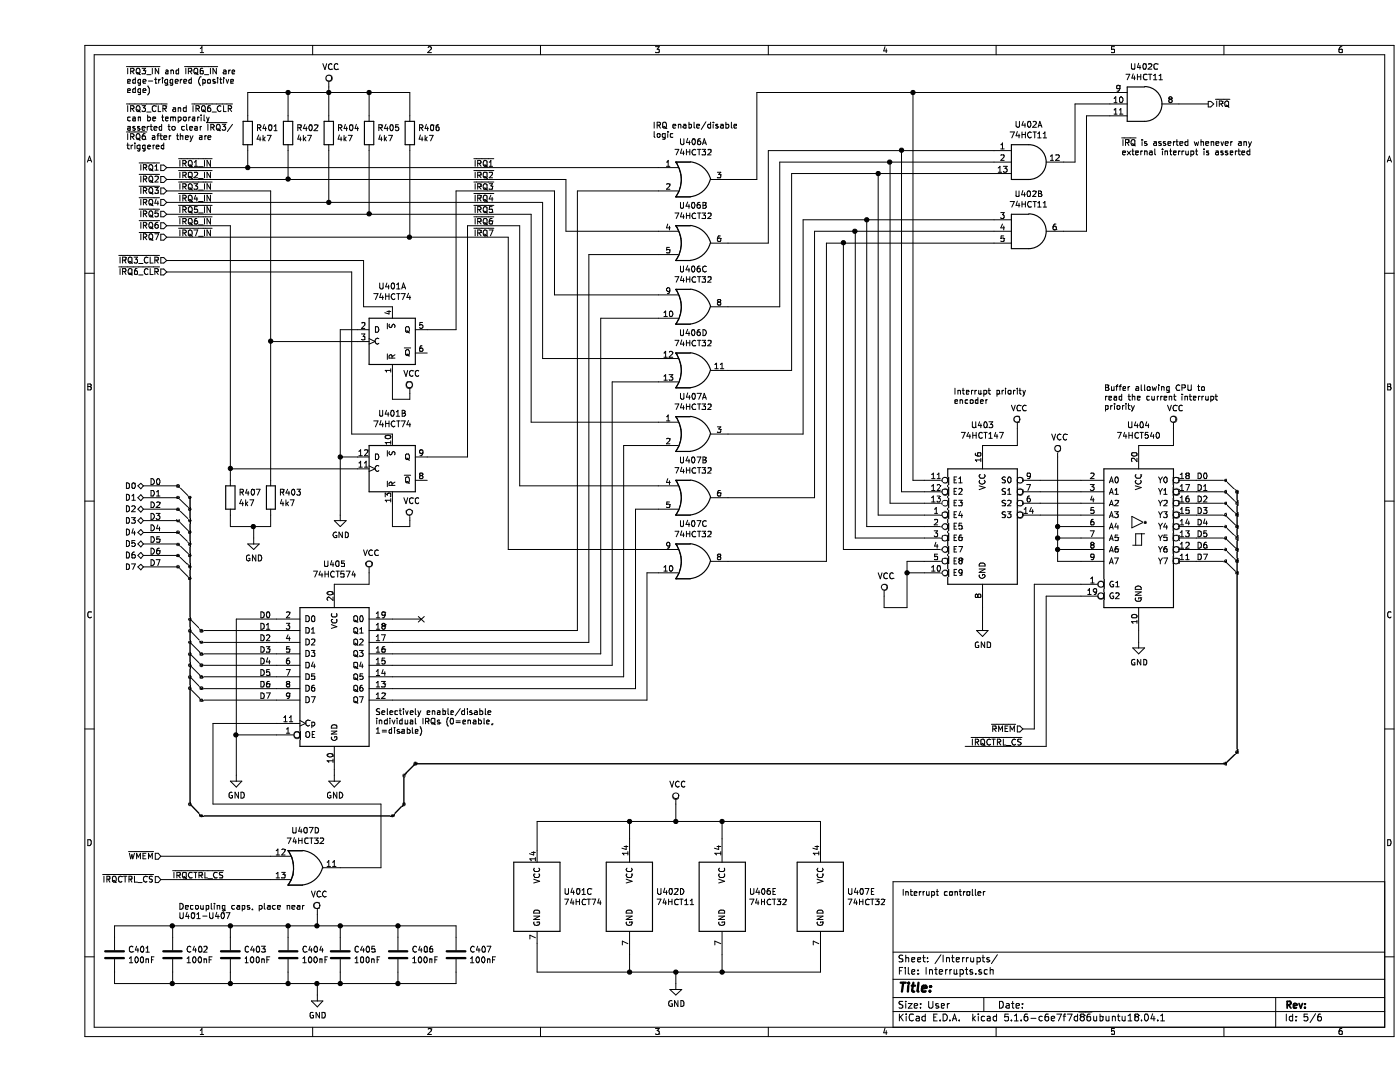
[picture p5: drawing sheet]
EESchema Schematic File Version 4
EELAYER 30 0
EELAYER END
$Descr User 12100 9350
encoding utf-8
Sheet 5 6
Title ""
Date ""
Rev ""
Comp ""
Comment1 ""
Comment2 ""
Comment3 ""
Comment4 ""
$EndDescr
$Comp
L 74xx:74LS147 U403
U 1 1
P 8150 4550
F 0 "U403" H 8150 5428 50  0000 C CNN
F 1 "74HCT147" H 8150 5337 50  0000 C CNN
F 2 "" H 8150 4550 50  0001 C CNN
F 3 "" H 8150 4550 50  0001 C CNN
	1    8150 4550
	1    0    0    -1  
$EndComp
$Comp
L 74xx:74LS74 U401
U 1 1
P 3050 2950
F 0 "U401" H 3050 3428 50  0000 C CNN
F 1 "74HCT74" H 3050 3337 50  0000 C CNN
F 2 "" H 3050 2950 50  0001 C CNN
F 3 "" H 3050 2950 50  0001 C CNN
	1    3050 2950
	1    0    0    -1  
$EndComp
$Comp
L 74xx:74LS74 U401
U 2 1
P 3050 4050
F 0 "U401" H 3050 4528 50  0000 C CNN
F 1 "74HCT74" H 3050 4437 50  0000 C CNN
F 2 "" H 3050 4050 50  0001 C CNN
F 3 "" H 3050 4050 50  0001 C CNN
	2    3050 4050
	1    0    0    -1  
$EndComp
$Comp
L 74xx:74LS74 U401
U 3 1
P 4300 7750
F 0 "U401" H 4530 7796 50  0000 L CNN
F 1 "74HCT74" H 4530 7705 50  0000 L CNN
F 2 "" H 4300 7750 50  0001 C CNN
F 3 "" H 4300 7750 50  0001 C CNN
	3    4300 7750
	1    0    0    -1  
$EndComp
$Comp
L 74xx:74LS11 U402
U 1 1
P 8550 1400
F 0 "U402" H 8550 1725 50  0000 C CNN
F 1 "74HCT11" H 8550 1634 50  0000 C CNN
F 2 "" H 8550 1400 50  0001 C CNN
F 3 "" H 8550 1400 50  0001 C CNN
	1    8550 1400
	1    0    0    -1  
$EndComp
$Comp
L 74xx:74LS11 U402
U 2 1
P 8550 2000
F 0 "U402" H 8550 2325 50  0000 C CNN
F 1 "74HCT11" H 8550 2234 50  0000 C CNN
F 2 "" H 8550 2000 50  0001 C CNN
F 3 "" H 8550 2000 50  0001 C CNN
	2    8550 2000
	1    0    0    -1  
$EndComp
$Comp
L 74xx:74LS11 U402
U 3 1
P 9550 900
F 0 "U402" H 9550 1225 50  0000 C CNN
F 1 "74HCT11" H 9550 1134 50  0000 C CNN
F 2 "" H 9550 900 50  0001 C CNN
F 3 "" H 9550 900 50  0001 C CNN
	3    9550 900 
	1    0    0    -1  
$EndComp
$Comp
L 74xx:74LS11 U402
U 4 1
P 5100 7750
F 0 "U402" H 5330 7796 50  0000 L CNN
F 1 "74HCT11" H 5330 7705 50  0000 L CNN
F 2 "" H 5100 7750 50  0001 C CNN
F 3 "" H 5100 7750 50  0001 C CNN
	4    5100 7750
	1    0    0    -1  
$EndComp
Wire Wire Line
	2750 2850 2600 2850
Wire Wire Line
	2600 2850 2600 3950
Wire Wire Line
	2750 3950 2600 3950
Connection ~ 2600 3950
Wire Wire Line
	2600 3950 2600 4450
$Comp
L power:GND #PWR?
U 1 1
P 2600 4450
F 0 "#PWR?" H 2600 4200 50  0001 C CNN
F 1 "GND" H 2605 4277 50  0000 C CNN
F 2 "" H 2600 4450 50  0001 C CNN
F 3 "" H 2600 4450 50  0001 C CNN
	1    2600 4450
	1    0    0    -1  
$EndComp
Wire Wire Line
	3050 3250 3050 3450
Wire Wire Line
	3050 3450 3200 3450
Wire Wire Line
	3200 3450 3200 3400
$Comp
L power:VCC #PWR?
U 1 1
P 3200 3400
F 0 "#PWR?" H 3200 3250 50  0001 C CNN
F 1 "VCC" H 3217 3573 50  0000 C CNN
F 2 "" H 3200 3400 50  0001 C CNN
F 3 "" H 3200 3400 50  0001 C CNN
	1    3200 3400
	1    0    0    -1  
$EndComp
Wire Wire Line
	3050 4350 3050 4550
Wire Wire Line
	3050 4550 3200 4550
Wire Wire Line
	3200 4550 3200 4500
$Comp
L power:VCC #PWR?
U 1 1
P 3200 4500
F 0 "#PWR?" H 3200 4350 50  0001 C CNN
F 1 "VCC" H 3217 4673 50  0000 C CNN
F 2 "" H 3200 4500 50  0001 C CNN
F 3 "" H 3200 4500 50  0001 C CNN
	1    3200 4500
	1    0    0    -1  
$EndComp
Wire Wire Line
	8150 3850 8450 3850
Wire Wire Line
	8450 3850 8450 3700
$Comp
L power:VCC #PWR?
U 1 1
P 8450 3700
F 0 "#PWR?" H 8450 3550 50  0001 C CNN
F 1 "VCC" H 8467 3873 50  0000 C CNN
F 2 "" H 8450 3700 50  0001 C CNN
F 3 "" H 8450 3700 50  0001 C CNN
	1    8450 3700
	1    0    0    -1  
$EndComp
Wire Wire Line
	8150 5250 8150 5400
$Comp
L power:GND #PWR?
U 1 1
P 8150 5400
F 0 "#PWR?" H 8150 5150 50  0001 C CNN
F 1 "GND" H 8155 5227 50  0000 C CNN
F 2 "" H 8150 5400 50  0001 C CNN
F 3 "" H 8150 5400 50  0001 C CNN
	1    8150 5400
	1    0    0    -1  
$EndComp
Wire Wire Line
	3350 2850 3600 2850
Wire Wire Line
	7650 4850 7500 4850
Wire Wire Line
	7500 4850 7500 4950
Wire Wire Line
	7500 5250 7300 5250
Wire Wire Line
	7300 5250 7300 5150
$Comp
L power:VCC #PWR?
U 1 1
P 7300 5150
F 0 "#PWR?" H 7300 5000 50  0001 C CNN
F 1 "VCC" H 7317 5323 50  0000 C CNN
F 2 "" H 7300 5150 50  0001 C CNN
F 3 "" H 7300 5150 50  0001 C CNN
	1    7300 5150
	1    0    0    -1  
$EndComp
Wire Wire Line
	7650 4950 7500 4950
Connection ~ 7500 4950
Wire Wire Line
	7500 4950 7500 5250
Wire Wire Line
	8850 2000 9050 2000
Wire Wire Line
	9050 2000 9050 1000
Wire Wire Line
	9050 1000 9250 1000
Text HLabel 1100 1450 0    50   Input ~ 0
~IRQ1
Text HLabel 1100 1550 0    50   Input ~ 0
~IRQ2
Text HLabel 1100 1750 0    50   Input ~ 0
~IRQ4
Text HLabel 1100 1850 0    50   Input ~ 0
~IRQ5
Text HLabel 1100 2050 0    50   Input ~ 0
~IRQ7
Text Notes 750  1300 0    50   ~ 0
~IRQ3_IN~ and ~IRQ6_IN~ are\nedge-triggered (positive\nedge)\n\n~IRQ3_CLR~ and ~IRQ6_CLR~\ncan be temporarily\nasserted to clear ~IRQ3~/\n~IRQ6~ after they are\ntriggered
Text HLabel 1100 1650 0    50   Input ~ 0
~IRQ3
Text HLabel 1100 1950 0    50   Input ~ 0
~IRQ6
$Comp
L device:R R401
U 1 1
P 1800 1150
F 0 "R401" H 1870 1196 50  0000 L CNN
F 1 "4k7" H 1870 1105 50  0000 L CNN
F 2 "" V 1730 1150 50  0001 C CNN
F 3 "" H 1800 1150 50  0001 C CNN
	1    1800 1150
	1    0    0    -1  
$EndComp
$Comp
L device:R R402
U 1 1
P 2150 1150
F 0 "R402" H 2220 1196 50  0000 L CNN
F 1 "4k7" H 2220 1105 50  0000 L CNN
F 2 "" V 2080 1150 50  0001 C CNN
F 3 "" H 2150 1150 50  0001 C CNN
	1    2150 1150
	1    0    0    -1  
$EndComp
$Comp
L device:R R404
U 1 1
P 2500 1150
F 0 "R404" H 2570 1196 50  0000 L CNN
F 1 "4k7" H 2570 1105 50  0000 L CNN
F 2 "" V 2430 1150 50  0001 C CNN
F 3 "" H 2500 1150 50  0001 C CNN
	1    2500 1150
	1    0    0    -1  
$EndComp
$Comp
L device:R R405
U 1 1
P 2850 1150
F 0 "R405" H 2920 1196 50  0000 L CNN
F 1 "4k7" H 2920 1105 50  0000 L CNN
F 2 "" V 2780 1150 50  0001 C CNN
F 3 "" H 2850 1150 50  0001 C CNN
	1    2850 1150
	1    0    0    -1  
$EndComp
$Comp
L device:R R406
U 1 1
P 3200 1150
F 0 "R406" H 3270 1196 50  0000 L CNN
F 1 "4k7" H 3270 1105 50  0000 L CNN
F 2 "" V 3130 1150 50  0001 C CNN
F 3 "" H 3200 1150 50  0001 C CNN
	1    3200 1150
	1    0    0    -1  
$EndComp
Wire Wire Line
	1800 1000 1800 800 
Wire Wire Line
	1800 800  2150 800 
Wire Wire Line
	3200 1000 3200 800 
Wire Wire Line
	3200 800  2850 800 
Wire Wire Line
	2150 1000 2150 800 
Wire Wire Line
	2850 1000 2850 800 
Wire Wire Line
	1800 1300 1800 1450
Wire Wire Line
	2150 1300 2150 1550
Wire Wire Line
	2500 1300 2500 1750
Wire Wire Line
	2850 1300 2850 1850
Wire Wire Line
	3200 1300 3200 2050
Wire Wire Line
	7650 4150 7550 4150
Wire Wire Line
	9850 900  10100 900 
Text HLabel 10100 900  2    50   Output ~ 0
~IRQ
$Comp
L 74xx:74LS540 U404
U 1 1
P 9500 4650
F 0 "U404" H 9500 5628 50  0000 C CNN
F 1 "74HCT540" H 9500 5537 50  0000 C CNN
F 2 "" H 9500 4650 50  0001 C CNN
F 3 "" H 9500 4650 50  0001 C CNN
	1    9500 4650
	1    0    0    -1  
$EndComp
Text HLabel 8500 6300 0    50   Input ~ 0
~RMEM
Text HLabel 1050 7600 0    50   Input ~ 0
~IRQCTRL_CS
Wire Wire Line
	3050 2650 2800 2650
Text HLabel 1100 2250 0    50   Input ~ 0
~IRQ3_CLR
Text HLabel 1100 2350 0    50   Input ~ 0
~IRQ6_CLR
Text Label 1200 1450 0    50   ~ 0
~IRQ1_IN
Text Label 1200 1550 0    50   ~ 0
~IRQ2_IN
Text Label 1200 1750 0    50   ~ 0
~IRQ4_IN
Text Label 1200 1850 0    50   ~ 0
~IRQ5_IN
Text Label 1200 1950 0    50   ~ 0
~IRQ6_IN
Text Label 3750 2050 0    50   ~ 0
~IRQ7
Wire Wire Line
	9000 4150 8650 4150
Wire Wire Line
	9000 4250 8650 4250
Wire Wire Line
	9000 4350 8650 4350
Wire Wire Line
	9000 4450 8650 4450
Wire Wire Line
	9000 4550 8800 4550
Wire Wire Line
	9000 4650 8800 4650
Wire Wire Line
	9000 4750 8800 4750
Wire Wire Line
	9000 4850 8800 4850
Wire Wire Line
	9500 5450 9500 5550
$Comp
L power:GND #PWR?
U 1 1
P 9500 5550
F 0 "#PWR?" H 9500 5300 50  0001 C CNN
F 1 "GND" H 9505 5377 50  0000 C CNN
F 2 "" H 9500 5550 50  0001 C CNN
F 3 "" H 9500 5550 50  0001 C CNN
	1    9500 5550
	1    0    0    -1  
$EndComp
$Comp
L device:R R407
U 1 1
P 1650 4300
F 0 "R407" H 1720 4346 50  0000 L CNN
F 1 "4k7" H 1720 4255 50  0000 L CNN
F 2 "" V 1580 4300 50  0001 C CNN
F 3 "" H 1650 4300 50  0001 C CNN
	1    1650 4300
	1    0    0    -1  
$EndComp
$Comp
L device:R R403
U 1 1
P 2000 4300
F 0 "R403" H 2070 4346 50  0000 L CNN
F 1 "4k7" H 2070 4255 50  0000 L CNN
F 2 "" V 1930 4300 50  0001 C CNN
F 3 "" H 2000 4300 50  0001 C CNN
	1    2000 4300
	1    0    0    -1  
$EndComp
Wire Wire Line
	1850 4550 1850 4650
$Comp
L power:GND #PWR?
U 1 1
P 1850 4650
F 0 "#PWR?" H 1850 4400 50  0001 C CNN
F 1 "GND" H 1855 4477 50  0000 C CNN
F 2 "" H 1850 4650 50  0001 C CNN
F 3 "" H 1850 4650 50  0001 C CNN
	1    1850 4650
	1    0    0    -1  
$EndComp
Wire Wire Line
	1850 4550 1650 4550
Wire Wire Line
	1650 4550 1650 4450
Wire Wire Line
	2000 4450 2000 4550
Wire Wire Line
	2000 4550 1850 4550
Connection ~ 1850 4550
Wire Wire Line
	1650 4150 1650 4050
Wire Wire Line
	10000 4150 10250 4150
Wire Wire Line
	10000 4250 10250 4250
Wire Wire Line
	10000 4350 10250 4350
Wire Wire Line
	10000 4450 10250 4450
Wire Wire Line
	10000 4550 10250 4550
Wire Wire Line
	10000 4650 10250 4650
Wire Wire Line
	10000 4750 10250 4750
Wire Wire Line
	10000 4850 10250 4850
Text HLabel 900  4200 0    50   BiDi ~ 0
D0
Text HLabel 900  4300 0    50   BiDi ~ 0
D1
Text HLabel 900  4400 0    50   BiDi ~ 0
D2
Text HLabel 900  4500 0    50   BiDi ~ 0
D3
Text HLabel 900  4600 0    50   BiDi ~ 0
D4
Text HLabel 900  4700 0    50   BiDi ~ 0
D5
Text HLabel 900  4800 0    50   BiDi ~ 0
D6
Text HLabel 900  4900 0    50   BiDi ~ 0
D7
Wire Wire Line
	4300 7350 4300 7100
Wire Wire Line
	5500 7100 5500 6950
$Comp
L power:VCC #PWR?
U 1 1
P 5500 6950
F 0 "#PWR?" H 5500 6800 50  0001 C CNN
F 1 "VCC" H 5517 7123 50  0000 C CNN
F 2 "" H 5500 6950 50  0001 C CNN
F 3 "" H 5500 6950 50  0001 C CNN
	1    5500 6950
	1    0    0    -1  
$EndComp
Wire Wire Line
	4300 8150 4300 8400
Wire Wire Line
	5500 8400 5500 8500
$Comp
L power:GND #PWR?
U 1 1
P 5500 8500
F 0 "#PWR?" H 5500 8250 50  0001 C CNN
F 1 "GND" H 5505 8327 50  0000 C CNN
F 2 "" H 5500 8500 50  0001 C CNN
F 3 "" H 5500 8500 50  0001 C CNN
	1    5500 8500
	1    0    0    -1  
$EndComp
Wire Wire Line
	5100 7250 5100 7100
Wire Wire Line
	5100 8250 5100 8400
$Comp
L device:C C401
U 1 1
P 650 8250
F 0 "C401" H 765 8296 50  0000 L CNN
F 1 "100nF" H 765 8205 50  0000 L CNN
F 2 "" H 688 8100 50  0001 C CNN
F 3 "" H 650 8250 50  0001 C CNN
	1    650  8250
	1    0    0    -1  
$EndComp
$Comp
L device:C C402
U 1 1
P 1150 8250
F 0 "C402" H 1265 8296 50  0000 L CNN
F 1 "100nF" H 1265 8205 50  0000 L CNN
F 2 "" H 1188 8100 50  0001 C CNN
F 3 "" H 1150 8250 50  0001 C CNN
	1    1150 8250
	1    0    0    -1  
$EndComp
$Comp
L device:C C403
U 1 1
P 1650 8250
F 0 "C403" H 1765 8296 50  0000 L CNN
F 1 "100nF" H 1765 8205 50  0000 L CNN
F 2 "" H 1688 8100 50  0001 C CNN
F 3 "" H 1650 8250 50  0001 C CNN
	1    1650 8250
	1    0    0    -1  
$EndComp
$Comp
L device:C C404
U 1 1
P 2150 8250
F 0 "C404" H 2265 8296 50  0000 L CNN
F 1 "100nF" H 2265 8205 50  0000 L CNN
F 2 "" H 2188 8100 50  0001 C CNN
F 3 "" H 2150 8250 50  0001 C CNN
	1    2150 8250
	1    0    0    -1  
$EndComp
Wire Wire Line
	2400 8000 2400 7900
Wire Wire Line
	650  8000 650  8100
$Comp
L power:VCC #PWR?
U 1 1
P 2400 7900
F 0 "#PWR?" H 2400 7750 50  0001 C CNN
F 1 "VCC" H 2417 8073 50  0000 C CNN
F 2 "" H 2400 7900 50  0001 C CNN
F 3 "" H 2400 7900 50  0001 C CNN
	1    2400 7900
	1    0    0    -1  
$EndComp
Wire Wire Line
	1650 8100 1650 8000
Wire Wire Line
	2150 8100 2150 8000
Wire Wire Line
	2150 8000 1650 8000
Connection ~ 1650 8000
Wire Wire Line
	1150 8100 1150 8000
Connection ~ 1150 8000
Wire Wire Line
	1150 8000 650  8000
Wire Wire Line
	650  8400 650  8500
Wire Wire Line
	650  8500 1150 8500
Wire Wire Line
	2400 8500 2400 8600
$Comp
L power:GND #PWR?
U 1 1
P 2400 8600
F 0 "#PWR?" H 2400 8350 50  0001 C CNN
F 1 "GND" H 2405 8427 50  0000 C CNN
F 2 "" H 2400 8600 50  0001 C CNN
F 3 "" H 2400 8600 50  0001 C CNN
	1    2400 8600
	1    0    0    -1  
$EndComp
Wire Wire Line
	2150 8400 2150 8500
Wire Wire Line
	2150 8500 1650 8500
Wire Wire Line
	1150 8400 1150 8500
Connection ~ 1150 8500
Wire Wire Line
	1650 8400 1650 8500
Connection ~ 1650 8500
Text Notes 1200 7950 0    50   ~ 0
Decoupling caps, place near\nU401-U407
$Comp
L power:VCC #PWR?
U 1 1
P 2500 750
F 0 "#PWR?" H 2500 600 50  0001 C CNN
F 1 "VCC" H 2517 923 50  0000 C CNN
F 2 "" H 2500 750 50  0001 C CNN
F 3 "" H 2500 750 50  0001 C CNN
	1    2500 750 
	1    0    0    -1  
$EndComp
Wire Wire Line
	2500 1000 2500 800 
Wire Wire Line
	2150 800  2500 800 
Connection ~ 2150 800 
Connection ~ 2500 800 
Wire Wire Line
	2500 800  2500 750 
Wire Wire Line
	2850 800  2500 800 
Connection ~ 2850 800 
Text Notes 7450 7750 0    50   ~ 0
Interrupt controller
Text Label 3750 1450 0    50   ~ 0
~IRQ1
Text Label 3750 1550 0    50   ~ 0
~IRQ2
Text Label 3750 1650 0    50   ~ 0
~IRQ3
Text Label 3750 1750 0    50   ~ 0
~IRQ4
Text Label 3750 1850 0    50   ~ 0
~IRQ5
Text Label 3750 1950 0    50   ~ 0
~IRQ6
Text Label 1200 2050 0    50   ~ 0
~IRQ7_IN
Text Notes 9350 1350 0    50   ~ 0
~IRQ~ is asserted whenever any\nexternal interrupt is asserted
Text Notes 7900 3500 0    50   ~ 0
Interrupt priority\nencoder
Text Notes 9200 3550 0    50   ~ 0
Buffer allowing CPU to\nread the current interrupt\npriority
Wire Wire Line
	8850 1400 8950 1400
Wire Wire Line
	8950 1400 8950 900 
Wire Wire Line
	8950 900  9250 900 
Wire Wire Line
	1650 4050 2750 4050
Wire Wire Line
	1100 2250 2800 2250
Wire Wire Line
	2800 2250 2800 2650
Wire Wire Line
	2700 3750 2700 2350
Wire Wire Line
	2700 2350 1100 2350
Wire Wire Line
	2700 3750 3050 3750
Wire Wire Line
	2000 2950 2000 1650
Wire Wire Line
	2000 1650 1100 1650
Text Label 1200 1650 0    50   ~ 0
~IRQ3_IN
Wire Wire Line
	1650 4050 1650 1950
Wire Wire Line
	1650 1950 1100 1950
Wire Wire Line
	1100 1450 1800 1450
Connection ~ 1800 1450
Wire Wire Line
	1100 1550 2150 1550
Connection ~ 2150 1550
Wire Wire Line
	1100 1750 2500 1750
Connection ~ 2500 1750
Wire Wire Line
	1100 1850 2850 1850
Connection ~ 2850 1850
Wire Wire Line
	1100 2050 3200 2050
Connection ~ 3200 2050
$Comp
L 74xx:74LS574 U405
U 1 1
P 2550 5850
F 0 "U405" H 2550 6828 50  0000 C CNN
F 1 "74HCT574" H 2550 6737 50  0000 C CNN
F 2 "" H 2550 5850 50  0001 C CNN
F 3 "" H 2550 5850 50  0001 C CNN
	1    2550 5850
	1    0    0    -1  
$EndComp
Wire Wire Line
	900  4200 1200 4200
Wire Wire Line
	900  4300 1200 4300
Wire Wire Line
	900  4400 1200 4400
Wire Wire Line
	900  4500 1200 4500
Wire Wire Line
	900  4600 1200 4600
Wire Wire Line
	900  4700 1200 4700
Wire Wire Line
	900  4800 1200 4800
Wire Wire Line
	900  4900 1200 4900
Text Label 950  4200 0    50   ~ 0
D0
Text Label 950  4300 0    50   ~ 0
D1
Text Label 950  4400 0    50   ~ 0
D2
Text Label 950  4500 0    50   ~ 0
D3
Text Label 950  4600 0    50   ~ 0
D4
Text Label 950  4700 0    50   ~ 0
D5
Text Label 950  4800 0    50   ~ 0
D6
Text Label 950  4900 0    50   ~ 0
D7
Entry Wire Line
	1200 4200 1300 4300
Entry Wire Line
	1200 4300 1300 4400
Entry Wire Line
	1200 4400 1300 4500
Entry Wire Line
	1200 4500 1300 4600
Entry Wire Line
	1200 4600 1300 4700
Entry Wire Line
	1200 4700 1300 4800
Entry Wire Line
	1200 4800 1300 4900
Entry Wire Line
	1200 4900 1300 5000
Wire Wire Line
	2550 5050 2850 5050
Wire Wire Line
	2850 5050 2850 4950
$Comp
L power:VCC #PWR?
U 1 1
P 2850 4950
F 0 "#PWR?" H 2850 4800 50  0001 C CNN
F 1 "VCC" H 2867 5123 50  0000 C CNN
F 2 "" H 2850 4950 50  0001 C CNN
F 3 "" H 2850 4950 50  0001 C CNN
	1    2850 4950
	1    0    0    -1  
$EndComp
Wire Wire Line
	2050 5450 1400 5450
Wire Wire Line
	2050 5550 1400 5550
Wire Wire Line
	2050 5650 1400 5650
Wire Wire Line
	2050 5750 1400 5750
Wire Wire Line
	2050 5850 1400 5850
Wire Wire Line
	2050 5950 1400 5950
Wire Wire Line
	2050 6050 1400 6050
Text Label 1900 5350 0    50   ~ 0
D0
Text Label 1900 5450 0    50   ~ 0
D1
Text Label 1900 5550 0    50   ~ 0
D2
Text Label 1900 5650 0    50   ~ 0
D3
Text Label 1900 5750 0    50   ~ 0
D4
Text Label 1900 5850 0    50   ~ 0
D5
Text Label 1900 5950 0    50   ~ 0
D6
Text Label 1900 6050 0    50   ~ 0
D7
Entry Wire Line
	1300 5350 1400 5450
Entry Wire Line
	1300 5450 1400 5550
Entry Wire Line
	1300 5550 1400 5650
Entry Wire Line
	1300 5650 1400 5750
Entry Wire Line
	1300 5750 1400 5850
Entry Wire Line
	1300 5850 1400 5950
Entry Wire Line
	1300 5950 1400 6050
Wire Wire Line
	2550 6650 2550 6700
$Comp
L power:GND #PWR?
U 1 1
P 2550 6700
F 0 "#PWR?" H 2550 6450 50  0001 C CNN
F 1 "GND" H 2555 6527 50  0000 C CNN
F 2 "" H 2550 6700 50  0001 C CNN
F 3 "" H 2550 6700 50  0001 C CNN
	1    2550 6700
	1    0    0    -1  
$EndComp
Connection ~ 1650 4050
Wire Wire Line
	2000 4150 2000 2950
Connection ~ 2000 2950
Wire Wire Line
	2000 2950 2750 2950
$Comp
L 74xx:74LS32 U406
U 1 1
P 5650 1550
F 0 "U406" H 5650 1875 50  0000 C CNN
F 1 "74HCT32" H 5650 1784 50  0000 C CNN
F 2 "" H 5650 1550 50  0001 C CNN
F 3 "" H 5650 1550 50  0001 C CNN
	1    5650 1550
	1    0    0    -1  
$EndComp
$Comp
L 74xx:74LS32 U406
U 2 1
P 5650 2100
F 0 "U406" H 5650 2425 50  0000 C CNN
F 1 "74HCT32" H 5650 2334 50  0000 C CNN
F 2 "" H 5650 2100 50  0001 C CNN
F 3 "" H 5650 2100 50  0001 C CNN
	2    5650 2100
	1    0    0    -1  
$EndComp
$Comp
L 74xx:74LS32 U406
U 3 1
P 5650 2650
F 0 "U406" H 5650 2975 50  0000 C CNN
F 1 "74HCT32" H 5650 2884 50  0000 C CNN
F 2 "" H 5650 2650 50  0001 C CNN
F 3 "" H 5650 2650 50  0001 C CNN
	3    5650 2650
	1    0    0    -1  
$EndComp
$Comp
L 74xx:74LS32 U406
U 4 1
P 5650 3200
F 0 "U406" H 5650 3525 50  0000 C CNN
F 1 "74HCT32" H 5650 3434 50  0000 C CNN
F 2 "" H 5650 3200 50  0001 C CNN
F 3 "" H 5650 3200 50  0001 C CNN
	4    5650 3200
	1    0    0    -1  
$EndComp
$Comp
L 74xx:74LS32 U406
U 5 1
P 5900 7750
F 0 "U406" H 6130 7796 50  0000 L CNN
F 1 "74HCT32" H 6130 7705 50  0000 L CNN
F 2 "" H 5900 7750 50  0001 C CNN
F 3 "" H 5900 7750 50  0001 C CNN
	5    5900 7750
	1    0    0    -1  
$EndComp
$Comp
L 74xx:74LS32 U407
U 1 1
P 5650 3750
F 0 "U407" H 5650 4075 50  0000 C CNN
F 1 "74HCT32" H 5650 3984 50  0000 C CNN
F 2 "" H 5650 3750 50  0001 C CNN
F 3 "" H 5650 3750 50  0001 C CNN
	1    5650 3750
	1    0    0    -1  
$EndComp
$Comp
L 74xx:74LS32 U407
U 2 1
P 5650 4300
F 0 "U407" H 5650 4625 50  0000 C CNN
F 1 "74HCT32" H 5650 4534 50  0000 C CNN
F 2 "" H 5650 4300 50  0001 C CNN
F 3 "" H 5650 4300 50  0001 C CNN
	2    5650 4300
	1    0    0    -1  
$EndComp
$Comp
L 74xx:74LS32 U407
U 3 1
P 5650 4850
F 0 "U407" H 5650 5175 50  0000 C CNN
F 1 "74HCT32" H 5650 5084 50  0000 C CNN
F 2 "" H 5650 4850 50  0001 C CNN
F 3 "" H 5650 4850 50  0001 C CNN
	3    5650 4850
	1    0    0    -1  
$EndComp
$Comp
L 74xx:74LS32 U407
U 4 1
P 2300 7500
F 0 "U407" H 2300 7825 50  0000 C CNN
F 1 "74HCT32" H 2300 7734 50  0000 C CNN
F 2 "" H 2300 7500 50  0001 C CNN
F 3 "" H 2300 7500 50  0001 C CNN
	4    2300 7500
	1    0    0    -1  
$EndComp
Wire Wire Line
	1800 1450 5350 1450
Wire Wire Line
	5350 2000 4550 2000
Wire Wire Line
	4550 2000 4550 1550
Wire Wire Line
	2150 1550 4550 1550
Wire Wire Line
	3600 2850 3600 1650
Wire Wire Line
	3600 1650 4450 1650
Wire Wire Line
	4450 1650 4450 2550
Wire Wire Line
	4450 2550 5350 2550
Wire Wire Line
	5350 3100 4350 3100
Wire Wire Line
	4350 3100 4350 1750
Wire Wire Line
	2500 1750 4350 1750
Wire Wire Line
	5350 3650 4250 3650
Wire Wire Line
	4250 3650 4250 1850
Wire Wire Line
	2850 1850 4250 1850
Wire Wire Line
	3700 3950 3700 1950
Wire Wire Line
	3700 1950 4150 1950
Wire Wire Line
	4150 1950 4150 4200
Wire Wire Line
	4150 4200 5350 4200
Wire Wire Line
	3350 3950 3700 3950
Wire Wire Line
	5350 4750 4050 4750
Wire Wire Line
	4050 4750 4050 2050
Wire Wire Line
	3200 2050 4050 2050
Wire Wire Line
	3050 6050 5250 6050
Wire Wire Line
	5250 6050 5250 4950
Wire Wire Line
	5250 4950 5350 4950
Wire Wire Line
	3050 5950 5150 5950
Wire Wire Line
	5150 5950 5150 4400
Wire Wire Line
	5150 4400 5350 4400
Wire Wire Line
	3050 5850 5050 5850
Wire Wire Line
	5050 5850 5050 3850
Wire Wire Line
	5050 3850 5350 3850
Wire Wire Line
	3050 5750 4950 5750
Wire Wire Line
	4950 5750 4950 3300
Wire Wire Line
	4950 3300 5350 3300
Wire Wire Line
	3050 5650 4850 5650
Wire Wire Line
	4850 5650 4850 2750
Wire Wire Line
	4850 2750 5350 2750
Wire Wire Line
	3050 5550 4750 5550
Wire Wire Line
	4750 5550 4750 2200
Wire Wire Line
	4750 2200 5350 2200
Wire Wire Line
	3050 5450 4650 5450
Wire Wire Line
	4650 5450 4650 1650
Wire Wire Line
	4650 1650 5350 1650
$Comp
L 74xx:74LS32 U407
U 5 1
P 6750 7750
F 0 "U407" H 6980 7796 50  0000 L CNN
F 1 "74HCT32" H 6980 7705 50  0000 L CNN
F 2 "" H 6750 7750 50  0001 C CNN
F 3 "" H 6750 7750 50  0001 C CNN
	5    6750 7750
	1    0    0    -1  
$EndComp
Wire Wire Line
	3050 5350 3300 5350
NoConn ~ 3300 5350
Wire Wire Line
	5950 1550 6200 1550
Wire Wire Line
	6200 1550 6200 800 
Wire Wire Line
	6200 800  7550 800 
Wire Wire Line
	5950 2100 6300 2100
Wire Wire Line
	6300 2100 6300 1300
Wire Wire Line
	6300 1300 7450 1300
Wire Wire Line
	5950 2650 6400 2650
Wire Wire Line
	6400 2650 6400 1400
Wire Wire Line
	6400 1400 7350 1400
Wire Wire Line
	5950 3200 6500 3200
Wire Wire Line
	6500 3200 6500 1500
Wire Wire Line
	6500 1500 7250 1500
Wire Wire Line
	5950 3750 6600 3750
Wire Wire Line
	6600 3750 6600 1900
Wire Wire Line
	5950 4300 6700 4300
Wire Wire Line
	6700 4300 6700 2000
Wire Wire Line
	5950 4850 6800 4850
Wire Wire Line
	6800 4850 6800 2100
Wire Wire Line
	9000 5050 8600 5050
Wire Wire Line
	8600 5050 8600 6300
Wire Wire Line
	8600 6300 8500 6300
Wire Wire Line
	9000 5150 8700 5150
Wire Wire Line
	8700 5150 8700 6450
Wire Wire Line
	1050 7600 2000 7600
Text Label 1150 7600 0    50   ~ 0
~IRQCTRL_CS
Wire Wire Line
	8000 6450 8700 6450
Text Label 8050 6450 0    50   ~ 0
~IRQCTRL_CS
Wire Wire Line
	2000 7400 1050 7400
Text HLabel 1050 7400 0    50   Input ~ 0
~WMEM
Wire Wire Line
	2600 7500 2950 7500
Wire Wire Line
	2950 7500 2950 6950
Wire Bus Line
	1400 7050 3050 7050
Entry Bus Bus
	1300 6950 1400 7050
Wire Wire Line
	7550 4150 7550 800 
Wire Wire Line
	7550 800  9250 800 
Wire Wire Line
	7450 4250 7450 1300
Wire Wire Line
	7450 4250 7650 4250
Connection ~ 7450 1300
Wire Wire Line
	7450 1300 8250 1300
Wire Wire Line
	7350 4350 7350 1400
Wire Wire Line
	7350 4350 7650 4350
Connection ~ 7350 1400
Wire Wire Line
	7350 1400 8250 1400
Wire Wire Line
	7250 4450 7650 4450
Wire Wire Line
	7150 4550 7650 4550
Wire Wire Line
	7050 4650 7650 4650
Wire Wire Line
	6600 1900 7150 1900
Wire Wire Line
	7250 4450 7250 1500
Connection ~ 7250 1500
Wire Wire Line
	7250 1500 8250 1500
Wire Wire Line
	6700 2000 7050 2000
Wire Wire Line
	7150 4550 7150 1900
Connection ~ 7150 1900
Wire Wire Line
	7150 1900 8250 1900
Wire Wire Line
	6800 2100 6950 2100
Wire Wire Line
	7050 4650 7050 2000
Connection ~ 7050 2000
Wire Wire Line
	7050 2000 8250 2000
Wire Wire Line
	6950 4750 6950 2100
Wire Wire Line
	6950 4750 7650 4750
Connection ~ 6950 2100
Wire Wire Line
	6950 2100 8250 2100
Entry Bus Bus
	3050 7050 3150 6950
Wire Bus Line
	3150 6950 3150 6700
Entry Bus Bus
	3150 6700 3250 6600
Wire Bus Line
	3250 6600 10250 6600
Entry Bus Bus
	10250 6600 10350 6500
Entry Wire Line
	10250 4150 10350 4250
Entry Wire Line
	10250 4250 10350 4350
Entry Wire Line
	10250 4350 10350 4450
Entry Wire Line
	10250 4450 10350 4550
Entry Wire Line
	10250 4550 10350 4650
Entry Wire Line
	10250 4650 10350 4750
Entry Wire Line
	10250 4750 10350 4850
Entry Wire Line
	10250 4850 10350 4950
Text Label 10000 4150 0    50   ~ 0
D0
Text Label 10000 4250 0    50   ~ 0
D1
Text Label 10000 4350 0    50   ~ 0
D2
Text Label 10000 4450 0    50   ~ 0
D3
Text Label 10000 4550 0    50   ~ 0
D4
Text Label 10000 4650 0    50   ~ 0
D5
Text Label 10000 4750 0    50   ~ 0
D6
Text Label 10000 4850 0    50   ~ 0
D7
$Comp
L device:C C405
U 1 1
P 2600 8250
F 0 "C405" H 2715 8296 50  0000 L CNN
F 1 "100nF" H 2715 8205 50  0000 L CNN
F 2 "" H 2638 8100 50  0001 C CNN
F 3 "" H 2600 8250 50  0001 C CNN
	1    2600 8250
	1    0    0    -1  
$EndComp
$Comp
L device:C C406
U 1 1
P 3100 8250
F 0 "C406" H 3215 8296 50  0000 L CNN
F 1 "100nF" H 3215 8205 50  0000 L CNN
F 2 "" H 3138 8100 50  0001 C CNN
F 3 "" H 3100 8250 50  0001 C CNN
	1    3100 8250
	1    0    0    -1  
$EndComp
$Comp
L device:C C407
U 1 1
P 3600 8250
F 0 "C407" H 3715 8296 50  0000 L CNN
F 1 "100nF" H 3715 8205 50  0000 L CNN
F 2 "" H 3638 8100 50  0001 C CNN
F 3 "" H 3600 8250 50  0001 C CNN
	1    3600 8250
	1    0    0    -1  
$EndComp
Wire Wire Line
	3100 8100 3100 8000
Wire Wire Line
	3600 8100 3600 8000
Wire Wire Line
	2600 8100 2600 8000
Wire Wire Line
	1150 8000 1650 8000
Wire Wire Line
	1150 8500 1650 8500
Wire Wire Line
	3600 8000 3100 8000
Connection ~ 2150 8000
Connection ~ 2400 8000
Wire Wire Line
	2400 8000 2150 8000
Connection ~ 2600 8000
Wire Wire Line
	2600 8000 2400 8000
Connection ~ 3100 8000
Wire Wire Line
	3100 8000 2600 8000
Wire Wire Line
	3600 8400 3600 8500
Wire Wire Line
	3600 8500 3100 8500
Connection ~ 2150 8500
Connection ~ 2400 8500
Wire Wire Line
	2400 8500 2150 8500
Wire Wire Line
	2600 8400 2600 8500
Connection ~ 2600 8500
Wire Wire Line
	2600 8500 2400 8500
Wire Wire Line
	3100 8400 3100 8500
Connection ~ 3100 8500
Wire Wire Line
	3100 8500 2600 8500
Wire Wire Line
	4300 7100 5100 7100
Wire Wire Line
	4300 8400 5100 8400
Wire Wire Line
	6750 7250 6750 7100
Wire Wire Line
	6750 7100 5900 7100
Connection ~ 5100 7100
Connection ~ 5500 7100
Wire Wire Line
	5500 7100 5100 7100
Wire Wire Line
	5900 7250 5900 7100
Connection ~ 5900 7100
Wire Wire Line
	5900 7100 5500 7100
Wire Wire Line
	6750 8250 6750 8400
Wire Wire Line
	6750 8400 5900 8400
Connection ~ 5100 8400
Connection ~ 5500 8400
Wire Wire Line
	5500 8400 5100 8400
Wire Wire Line
	5900 8250 5900 8400
Connection ~ 5900 8400
Wire Wire Line
	5900 8400 5500 8400
Text Notes 2900 6350 0    50   ~ 0
Selectively enable/disable\nindividual IRQs (0=enable,\n1=disable)
Text Notes 5300 1200 0    50   ~ 0
IRQ enable/disable\nlogic
Connection ~ 7550 800 
Wire Wire Line
	9500 3850 9800 3850
Wire Wire Line
	9800 3850 9800 3700
$Comp
L power:VCC #PWR?
U 1 1
P 9800 3700
F 0 "#PWR?" H 9800 3550 50  0001 C CNN
F 1 "VCC" H 9817 3873 50  0000 C CNN
F 2 "" H 9800 3700 50  0001 C CNN
F 3 "" H 9800 3700 50  0001 C CNN
	1    9800 3700
	1    0    0    -1  
$EndComp
Wire Wire Line
	8800 4850 8800 4750
Connection ~ 8800 4550
Wire Wire Line
	8800 4550 8800 3950
Connection ~ 8800 4650
Wire Wire Line
	8800 4650 8800 4550
Connection ~ 8800 4750
Wire Wire Line
	8800 4750 8800 4650
$Comp
L power:VCC #PWR?
U 1 1
P 8800 3950
F 0 "#PWR?" H 8800 3800 50  0001 C CNN
F 1 "VCC" H 8817 4123 50  0000 C CNN
F 2 "" H 8800 3950 50  0001 C CNN
F 3 "" H 8800 3950 50  0001 C CNN
	1    8800 3950
	1    0    0    -1  
$EndComp
Wire Wire Line
	1500 6250 2050 6250
Wire Wire Line
	1500 6950 1500 6250
Wire Wire Line
	2950 6950 1500 6950
$Comp
L power:GND #PWR?
U 1 1
P 1700 6700
F 0 "#PWR?" H 1700 6450 50  0001 C CNN
F 1 "GND" H 1705 6527 50  0000 C CNN
F 2 "" H 1700 6700 50  0001 C CNN
F 3 "" H 1700 6700 50  0001 C CNN
	1    1700 6700
	1    0    0    -1  
$EndComp
Wire Wire Line
	1700 6350 1700 6700
Wire Wire Line
	2050 6350 1700 6350
Wire Wire Line
	2050 5350 1700 5350
Wire Wire Line
	1700 5350 1700 6350
Connection ~ 1700 6350
Wire Bus Line
	10350 4250 10350 6500
Wire Bus Line
	1300 4300 1300 6950
$EndSCHEMATC
